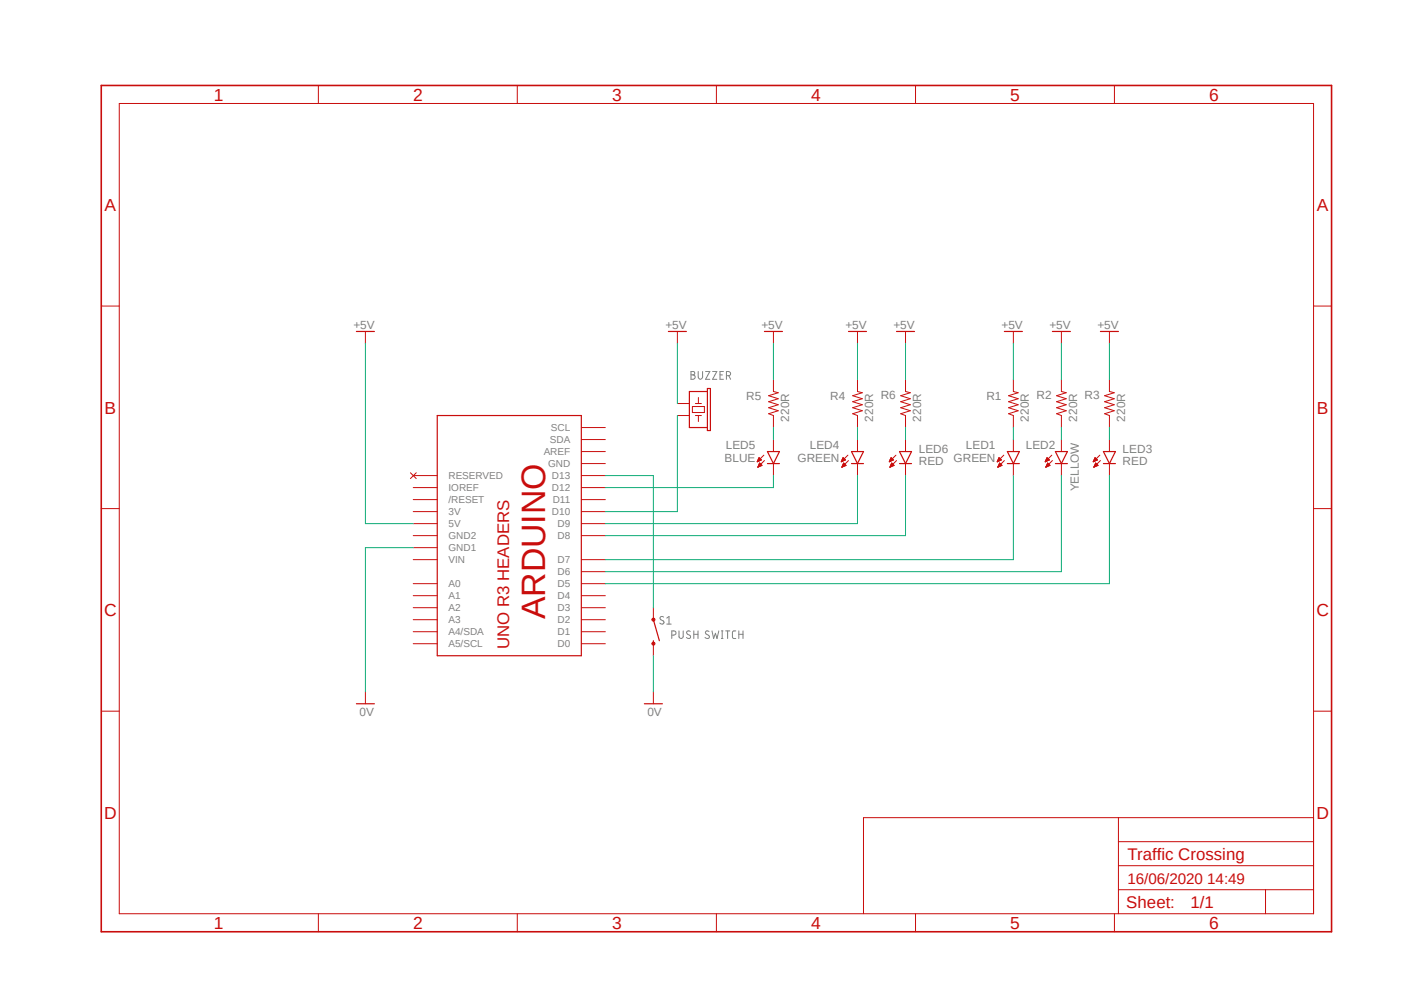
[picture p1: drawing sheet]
<svg xmlns="http://www.w3.org/2000/svg" width="297mm" height="210mm" viewBox="0 0 297 210" stroke-linecap="round" stroke-linejoin="round" font-family="sans-serif">
<path d="M20.9 17.7l261.2 179.9M282.1 17.7l-261.2 179.9" fill="none" stroke="#fff" stroke-width=".21"/>
<g fill="none" stroke="#808080" stroke-width=".21">
<path d="M146.2 78.6h.6a.37 .37 0 0 1 .2 .4 .37 .37 0 0 1-.4 .3 .47 .47 0 0 1 .5 .5 .47 .47 0 0 1-.5 .4h-.4zM146.2 79.3h.4M147.7 78.6v1.2a.47 .47 0 0 0 .5 .4 .47 .47 0 0 0 .4-.4v-1.2M149.3 78.6h.9l-.9 1.6h.9M150.7 78.6h.9l-.9 1.6h.9M152.3 79.3h.5M153 78.6h-.7v1.6h.7M153.7 79.5l.6-.1a.46 .46 0 0 0 .2-.5 .46 .46 0 0 0-.4-.3h-.4v1.6M154.2 79.5l.4 .7M140.4 130.5l-.2-.1a.39 .39 0 0 0-.5 .1 .39 .39 0 0 0 .1 .6l.5 .2a.37 .37 0 0 1 .1 .4 .37 .37 0 0 1-.3 .3l-.5-.2M141.1 130.7l.4-.3v1.6M141.1 132h.9"/>
<path d="M142.1 134.3l.7-.1a.43 .43 0 0 0 .2-.5 .43 .43 0 0 0-.5-.3h-.4v1.6M143.6 133.4v1.2a.46 .46 0 0 0 .4 .4 .46 .46 0 0 0 .5-.2v-1.4M146 133.6l-.2-.2a.4 .4 0 0 0-.5 .2 .4 .4 0 0 0 .1 .5l.5 .3a.37 .37 0 0 1 .2 .4 .37 .37 0 0 1-.3 .2l-.6-.2M146.8 133.4v1.6M146.8 134.2h.9M147.7 133.4v1.6M150 133.6l-.2-.2a.39 .39 0 0 0-.5 .2 .39 .39 0 0 0 .1 .5l.5 .3a.37 .37 0 0 1 .2 .4 .37 .37 0 0 1-.4 .2l-.6-.2M150.6 133.4l.4 1.6 .3-1.1 .4 1.1 .4-1.6M152.6 133.4h.4M152.6 135h.4M152.8 133.4v1.6M153.5 133.4h.9"/>
<path d="M153.9 133.4v1.6M155.7 133.4l-.6 .1-.2 .3 .1 1.1 .7 .1M156.3 134.2h.9M156.3 133.4v1.6M157.2 133.4v1.6"/>
</g>
<g fill="none" stroke="#c90d0c" stroke-width=".21">
<path d="M67.4 18.1v3.8M109.4 18.1v3.8M151.6 18.1v3.8M193.7 18.1v3.8M235.8 18.1v3.8M25.2 21.9h252.7v171.4h-252.7zM21.4 64.7h3.8M77.3 70.1v2.5M234.7 70.1v2.5M277.9 64.7h3.8M86.8 100l1.3 1.2M88.1 100l-1.3 1.2"/>
<path d="M123 95.5h5.1M123 98h5.1M123 90.4h5.1M123 93h5.1M160.2 97.7h.1M160.2 97.6h.2M160.3 97.5h.4M160.3 97.4h.6M160.3 98.8h.1M160.4 97.3h.6M160.4 98.7h.1M160.4 97.2h.6"/>
<path d="M160.4 97.1h.5M160.4 98.6h.3M160.4 97h.4M160.4 98.6h.6M160.5 96.9h.2M160.5 98.5h.7M160.5 98.4h.6M160.5 98.3h.5M160.6 98.2h.4M160.6 96.8l.5 .5-.9 .4zM160.6 98.1h.3M160.7 98h.1"/>
<path d="M160.7 97.9l.5 .5-.9 .4zM161.6 96.3l-1.4 1.4M161.7 97.4l-1.4 1.4M163.6 80.3v2.5l1 .3-2 .6 2 .6-2 .7 2 .6-2 .6 2 .7-2 .6 1 .4v2.5M163.6 93v2.5M163.6 98v2.6M178 97.7h.1M178 97.6h.2M178.1 97.5h.3M178.1 97.4h.5M178.1 98.8h.1M178.1 97.3h.7"/>
<path d="M178.1 97.2h.7M178.1 98.7h.2M178.2 97.1h.5M178.2 98.6h.3M178.2 98.6h.5M178.2 97h.4M178.2 98.5h.7M178.3 96.9h.2M178.3 98.4h.6M178.3 96.9h.1M178.3 98.3h.5M178.4 98.2h.3"/>
<path d="M178.4 96.8l.5 .5-.9 .4zM178.4 98.1h.2M178.4 98h.2M178.5 97.9l.5 .5-.9 .4zM179.4 96.3l-1.4 1.4M179.5 97.4l-1.4 1.4M181.4 80.3v2.5l1 .3-2 .6 2 .6-2 .7 2 .6-2 .6 2 .7-2 .6 1 .4v2.5M181.4 93v2.5M181.4 98v2.6M188.1 97.7h.1M188.2 97.6h.2M188.2 97.5h.4"/>
<path d="M188.3 97.4h.5M188.3 97.3h.7M188.3 98.8h.1M188.3 97.2h.6M188.3 98.7h.2M188.3 97.1h.5M188.3 98.6h.4M188.3 98.6h.6M188.4 97h.4M188.4 98.5h.7M188.4 96.9h.2M188.4 98.4h.7"/>
<path d="M188.5 96.9h.1M188.5 98.3h.5M188.5 98.2h.4M188.5 96.8l.5 .5-.9 .4zM188.6 98.1h.2M188.6 98h.1M188.6 97.9l.5 .5-.8 .4zM189.5 96.3l-1.4 1.4M189.7 97.4l-1.4 1.4M191.6 80.3v2.5l1 .3-2.1 .6 2.1 .6-2.1 .7 2.1 .6-2.1 .6 2.1 .7-2.1 .6 1.1 .4v2.5M191.6 93v2.5M191.6 98v2.6"/>
<path d="M211 97.7h.1M211 97.6h.2M211 97.5h.4M211.1 97.4h.5M211.1 97.3h.7M211.1 98.8h.1M211.1 98.7h.2M211.2 97.2h.6M211.2 98.6h.3M211.2 97.1h.5M211.2 98.6h.5M211.2 97h.4"/>
<path d="M211.2 98.5h.7M211.3 96.9h.2M211.3 98.4h.6M211.3 96.9h.1M211.3 98.3h.5M211.4 98.2h.4M211.4 98.1h.3M211.5 97.9l.5 .5-.9 .4zM211.5 98h.1M211.8 97.3l-.5-.5-.4 .9M211.8 97.3l-.9 .4M212.3 96.3l-1.4 1.4"/>
<path d="M212.5 97.4l-1.4 1.4M214.4 80.3v2.5l1 .3-2 .6 2 .6-2 .7 2 .6-2 .6 2 .7-2 .6 1 .4v2.5M214.4 93v2.5M214.4 98v2.6M221.1 97.6h.3M221.1 97.7h.1M221.2 97.5h.4M221.2 97.4h.6M221.2 98.8h.1M221.3 97.3h.7M221.3 98.7h.2M221.3 97.2h.6"/>
<path d="M221.3 98.6h.4M221.4 97.1h.4M221.4 98.6h.5M221.4 97h.3M221.4 98.5h.7M221.4 96.9h.3M221.4 98.4h.7M221.5 96.9h.1M221.5 98.3h.5M221.5 98.2h.4M221.6 98.1h.2M221.6 98h.1"/>
<path d="M221.6 97.9l.5 .5-.9 .4zM222 97.3l-.5-.5-.4 .9M222 97.3l-.9 .4M222.5 96.3l-1.4 1.4M222.6 97.4l-1.4 1.4M224.5 80.3v2.5l1.1 .3-2.1 .6 2.1 .6-2.1 .7 2.1 .6-2.1 .6 2.1 .7-2.1 .6 1 .4v2.5M224.5 93v2.5M224.5 98v2.6M231.3 97.7h.1M231.3 97.6h.2M231.4 97.5h.3M231.4 97.4h.5"/>
<path d="M231.4 98.8h.1M231.4 97.3h.8M231.4 98.7h.2M231.5 97.2h.6M231.5 98.6h.3M231.5 97.1h.5M231.5 98.6h.5M231.6 97h.3M231.6 98.5h.6M231.6 96.9h.2M231.6 98.4h.6M231.6 96.9h.1"/>
<path d="M231.6 98.3h.6M231.7 98.2h.4M231.7 98.1h.2M231.7 98h.2M231.8 97.9l.5 .5-.9 .4zM232.2 97.3l-.6-.5-.3 .9M232.2 97.3l-.9 .4M232.7 96.3l-1.4 1.4M232.8 97.4l-1.4 1.4M234.7 80.3v2.5l1 .3-2 .6 2 .6-2 .7 2 .6-2 .6 2 .7-2 .6 1 .4v2.5M234.7 93v2.5M234.7 98v2.6"/>
<path d="M21.4 107.6h3.8M87.4 105.7h5.1M87.4 108.2h5.1M87.4 110.7h5.1M87.4 118.4h5.1M87.4 113.3h5.1M87.4 103.1h5.1M87.4 100.6h5.1M87.4 115.8h5.1M123 105.7h5.1M123 108.2h5.1M123 110.7h5.1"/>
<path d="M123 118.4h5.1M123 113.3h5.1M123 103.1h5.1M123 100.6h5.1M277.9 107.6h3.8M87.4 123.4h5.1M87.4 126h5.1M87.4 128.5h5.1M87.4 131.1h5.1M87.4 133.6h5.1M87.4 136.1h5.1M123 123.4h5.1"/>
<path d="M123 126h5.1M123 128.5h5.1M123 131.1h5.1M123 133.6h5.1M123 136.1h5.1M123 120.9h5.1M21.4 150.4h3.8M77.3 146.3v2.5M277.9 150.4h3.8M236.6 172.9v20.4M236.6 178h41.3M277.9 172.9h-95.2v20.4"/>
<path d="M67.4 193.3v3.8M109.4 193.3v3.8M151.6 193.3v3.8M193.7 193.3v3.8M235.8 193.3v3.8M236.6 188.2h41.3M236.6 183.1h41.3M267.7 188.2v5.1"/>
</g>
<path d="M21.4 18.1h260.3v179h-260.3z" fill="none" stroke="#c90d0c" stroke-width=".34"/>
<g fill="none" stroke="#c90d0c" stroke-width=".25">
<path d="M75.4 70.1h3.8M232.8 70.1h3.8M92.5 87.9h30.5v50.8h-30.5zM162.3 98h2.6M162.3 95.5h2.6l-1.3 2.5zM180.1 98h2.6M180.1 95.5h2.6l-1.3 2.5zM190.3 98h2.5M190.3 95.5h2.5l-1.2 2.5zM213.1 95.5h2.5l-1.2 2.5zM213.1 98h2.5M223.3 98h2.5"/>
<path d="M223.3 95.5h2.5l-1.3 2.5zM233.4 98h2.6M233.4 95.5h2.6l-1.3 2.5zM138.2 135.5v.6M138.2 131.1l1.3 4.4M75.4 148.8h3.8"/>
</g>
<path d="M138 130.8h.5v.5l-.3 .1-.2-.1-.1-.2z" fill-rule="evenodd" fill="#c90d0c"/>
<path d="M138 130.8h.5v.5l-.3 .1-.2-.1-.1-.2z" fill="none" stroke="#c90d0c" stroke-width=".21"/>
<path d="M138 135.9h.5v.5l-.3 .1-.2-.1-.1-.3z" fill-rule="evenodd" fill="#c90d0c"/>
<g fill="none" stroke="#c90d0c" stroke-width=".21">
<path d="M143.3 70.1v2.5M163.6 70.1v2.5M181.4 70.1v2.5M191.6 70.1v2.5M214.4 70.1v2.5M224.5 70.1v2.5M143.3 85.3h2.5M143.3 87.9h2.5M146.5 86h2.5v1.2h-2.5zM147.1 85.3h1.3M147.1 87.9h1.3M147.7 84.1v1.2"/>
<path d="M147.7 87.9v1.3M138 135.9h.5v.5l-.3 .1-.2-.1-.1-.3zM138.2 128.5v2.6M138.2 136.1v2.6M138.2 146.3v2.5"/>
</g>
<path d="M141.4 70.1h3.8M161.7 70.1h3.8M179.5 70.1h3.8M189.7 70.1h3.8M212.5 70.1h3.8M222.6 70.1h3.8M149.6 82.8h-3.8v7.6h3.8M149.6 82.2h.7v8.9h-.7zM136.3 148.8h3.8" fill="none" stroke="#c90d0c" stroke-width=".25"/>
<g fill="none" stroke="#0dab76" stroke-width=".21">
<path d="M77.3 72.6v38.1h10.1M143.3 72.6v12.7M163.6 72.6v7.7M181.4 72.6v7.7M191.6 72.6v7.7M214.4 72.6v7.7M224.5 72.6v7.7M234.7 72.6v7.7M143.3 87.9v20.3h-15.2M163.6 90.4v2.6M181.4 90.4v2.6M191.6 90.4v2.6"/>
<path d="M214.4 90.4v2.6M224.5 90.4v2.6M234.7 90.4v2.6M87.4 115.8h-10.1v30.5M128.1 100.6h10.1v27.9M163.6 100.6v2.5h-35.5M181.4 100.6v10.1h-53.3M191.6 100.6v12.7h-63.5M214.4 100.6v17.8h-86.3M224.5 100.6v20.3h-96.4M234.7 100.6v22.8h-106.6M138.2 138.7v7.6"/>
</g>
<text font-size="7.2" fill="#c90d0c" x="115.4" y="131" transform="rotate(-90 115.4 131)">ARDUINO</text>
<g font-size="3.7" fill="#c90d0c">
<text x="45.3" y="21.3">1</text>
<text x="87.4" y="21.3">2</text>
<text x="129.5" y="21.3">3</text>
<text x="171.6" y="21.3">4</text>
<text x="213.7" y="21.3">5</text>
<text x="255.8" y="21.3">6</text>
<text x="22.1" y="44.6">A</text>
<text x="278.6" y="44.6">A</text>
<text x="22.1" y="87.5">B</text>
<text x="278.6" y="87.5">B</text>
<text x="22" y="130.3">C</text>
<text x="278.5" y="130.3">C</text>
<text x="22" y="173.1">D</text>
<text x="278.5" y="173.1">D</text>
<text x="45.3" y="196.5">1</text>
<text x="87.4" y="196.5">2</text>
<text x="129.5" y="196.5">3</text>
<text x="171.6" y="196.5">4</text>
<text x="213.7" y="196.5">5</text>
<text x="255.8" y="196.5">6</text>
</g>
<g font-size="3.6" fill="#c90d0c">
<text x="107.7" y="137.3" transform="rotate(-90 107.7 137.3)">UNO R3 HEADERS</text>
<text x="238.5" y="181.8">Traffic Crossing</text>
<text x="251.8" y="192">1/1</text>
<text x="238.3" y="192.1">Sheet:</text>
</g>
<text font-size="3.2" fill="#c90d0c" x="238.5" y="186.9">16/06/2020 14:49</text>
<g font-size="2.5" fill="#808080">
<text x="74.8" y="69.5">+5V</text>
<text x="140.8" y="69.5">+5V</text>
<text x="161.1" y="69.5">+5V</text>
<text x="178.9" y="69.5">+5V</text>
<text x="189" y="69.5">+5V</text>
<text x="211.9" y="69.5">+5V</text>
<text x="222" y="69.5">+5V</text>
<text x="232.2" y="69.5">+5V</text>
<text x="157.9" y="84.6">R5</text>
<text x="166.9" y="89.2" transform="rotate(-90 166.9 89.2)">220R</text>
<text x="175.6" y="84.6">R4</text>
<text x="184.7" y="89.2" transform="rotate(-90 184.7 89.2)">220R</text>
<text x="186.3" y="84.3">R6</text>
<text x="194.9" y="89.2" transform="rotate(-90 194.9 89.2)">220R</text>
<text x="208.7" y="84.6">R1</text>
<text x="217.7" y="89.2" transform="rotate(-90 217.7 89.2)">220R</text>
<text x="219.3" y="84.3">R2</text>
<text x="227.8" y="89.2" transform="rotate(-90 227.8 89.2)">220R</text>
<text x="229.4" y="84.3">R3</text>
<text x="238" y="89.2" transform="rotate(-90 238 89.2)">220R</text>
<text x="153.5" y="95">LED5</text>
<text x="171.3" y="95">LED4</text>
<text x="194.4" y="95.8">LED6</text>
<text x="204.3" y="95">LED1</text>
<text x="217" y="95">LED2</text>
<text x="237.5" y="95.8">LED3</text>
<text x="153.3" y="97.7">BLUE</text>
<text x="168.7" y="97.7">GREEN</text>
<text x="194.4" y="98.4">RED</text>
<text x="201.7" y="97.7">GREEN</text>
<text x="237.5" y="98.4">RED</text>
<text x="228.2" y="103.9" transform="rotate(-90 228.2 103.9)">YELLOW</text>
<text x="76" y="151.4">0V</text>
<text x="137" y="151.4">0V</text>
</g>
<g font-size="2.1" fill="#808080">
<text x="116.3" y="93.7">SDA</text>
<text x="116.5" y="91.2">SCL</text>
<text x="94.9" y="101.3">RESERVED</text>
<text x="115" y="96.3">AREF</text>
<text x="116" y="98.8">GND</text>
<text x="116.8" y="101.3">D13</text>
<text x="94.9" y="106.4">/RESET</text>
<text x="94.9" y="103.9">IOREF</text>
<text x="116.8" y="103.9">D12</text>
<text x="116.9" y="106.4">D11</text>
<text x="94.9" y="109">3V</text>
<text x="94.9" y="111.5">5V</text>
<text x="116.8" y="109">D10</text>
<text x="117.9" y="111.5">D9</text>
<text x="94.9" y="116.6">GND1</text>
<text x="94.9" y="114">GND2</text>
<text x="94.9" y="119.1">VIN</text>
<text x="117.9" y="119.1">D7</text>
<text x="117.9" y="114">D8</text>
<text x="94.9" y="124.2">A0</text>
<text x="117.9" y="124.2">D5</text>
<text x="117.9" y="121.7">D6</text>
<text x="94.9" y="126.7">A1</text>
<text x="94.9" y="129.3">A2</text>
<text x="94.9" y="131.8">A3</text>
<text x="117.9" y="131.8">D2</text>
<text x="117.9" y="129.3">D3</text>
<text x="117.9" y="126.7">D4</text>
<text x="94.9" y="134.4">A4/SDA</text>
<text x="94.9" y="136.9">A5/SCL</text>
<text x="117.9" y="136.9">D0</text>
<text x="117.9" y="134.4">D1</text>
</g>
</svg>
